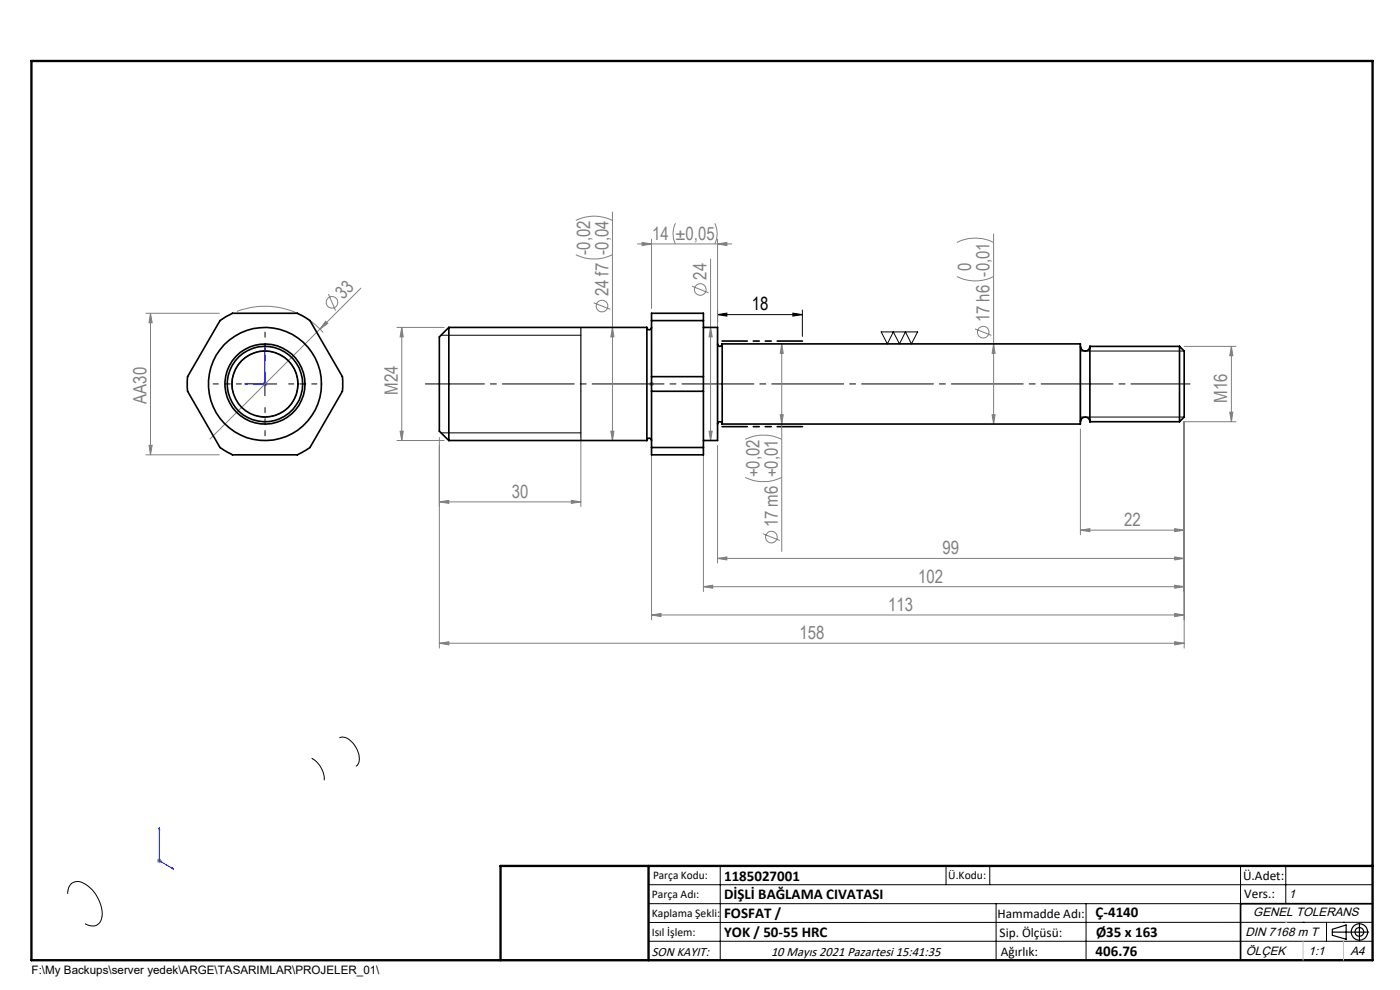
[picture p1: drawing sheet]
<svg xmlns="http://www.w3.org/2000/svg" width="297mm" height="210mm" viewBox="0 0 297 210" stroke-linecap="round" stroke-linejoin="round" font-family="sans-serif">
<g fill="none" stroke="#808080" stroke-width=".21">
<path d="M122.2 54a8.6 8.6 0 0 0 7.7 0M122.2 46.8a8.6 8.6 0 0 1 7.7 0M129.9 45v48.4M135.2 51.7h20M136.2 51.4l2 .3-2 .4zM138.2 50.8v14.7M143.3 47.4a4.8 4.8 0 0 0 0 4.3M150.7 55v38.4M151.6 47.4a4.8 4.8 0 0 1 0 4.3M152.2 51.7l2-.3v.7zM152.2 50.8v41.7M203 58.7a8.6 8.6 0 0 0 7.8 0"/>
<path d="M203 51.4a8.6 8.6 0 0 1 7.8 0M210.8 49.6v40.3M30.9 66.5h15.6M31.9 66.5v30M31.9 66.5l.4 2h-.7zM50.3 66.1a16.5 16.5 0 0 1 18.2 4.4M69.1 68.1l.4 .5-1.6 1.2zM69.7 62.4l1.5 3.5M76.6 61.1l-32 32M84.2 69.5h10M85.2 69.5v23.9M85.2 69.5l.3 2h-.6z"/>
<path d="M125.9 64.2l3.6 1.4M129.9 69.5l.3 2h-.6zM146.8 60.7l3.5 1.4M150.7 69.5l.4 2h-.7zM165.8 72.9v44.1M165.8 72.9l.4 2.1h-.7zM206.8 69.8l3.5 1.3M210.8 72.9l.3 2.1h-.6zM251.2 73.5h11M261.2 73.5v16M261.2 73.5l.3 2h-.6zM30.9 96.5h15.6"/>
<path d="M31.6 94.5h.7l-.4 2zM55.7 81.4h1M55.8 81.1l.8 .7M56.2 81v1M56.6 81.1l-.8 .7M84.2 93.4h10M84.9 91.5h.6l-.3 1.9zM93.2 92.8v44.7M123.2 92.8v14.6M129.6 91.5h.6l-.3 1.9zM137.7 81.4h1M137.9 81.1l.7 .7"/>
<path d="M138.2 95.9v35.6M138.2 81v1M138.6 81.1l-.7 .7M149.2 95.9v29.6M150.4 91.5h.7l-.4 1.9zM152.2 94.5v24.9M158.1 93.2a9 9 0 0 1 7.7 0M165.5 88h.7l-.4 1.9zM210.5 88h.6l-.3 1.9zM229.2 91v22.4M260.9 87.4h.6l-.3 2.1zM262.2 89.5h-11v48"/>
<path d="M93.2 106.5l2-.4v.7zM93.2 106.5h30M121.2 106.1l2 .4-2 .3zM152.2 118.5l2-.4v.7zM152.2 118.5h99M158.1 101.3a9 9 0 0 0 7.7 0M161.9 113.2l3.5 1.4M229.2 112.5l2-.4v.7zM229.2 112.5h22M249.2 112.1l2 .4-2 .3zM249.2 118.1l2 .4-2 .3zM93.2 136.4l2-.3v.7z"/>
<path d="M93.2 136.4h158M138.2 130.4l2-.3v.7zM138.2 130.4h113M149.2 124.5l2-.4v.7zM149.2 124.5h102M249.2 124.1l2 .4-2 .3zM249.2 130.1l2 .3-2 .4zM249.2 136.1l2 .3-2 .4zM33.3 182.6h1M33.4 182.2l.7 .7M33.8 182.1v1M34.1 182.2l-.7 .7"/>
<circle cx="70.4" cy="64.2" r="1.23"/>
<circle cx="127.7" cy="64.9" r="1.23"/>
<circle cx="148.6" cy="61.4" r="1.24"/>
<circle cx="208.6" cy="70.5" r="1.22"/>
<circle cx="163.6" cy="113.9" r="1.23"/>
</g>
<g fill="none" stroke="#000" stroke-width=".21">
<path d="M56.2 78.9v5.1M93.6 71.1h29.6M152.2 66.7l2-.3v.7zM152.2 65.7v2.8M152.2 66.7h18M168.2 66.4l2 .3-2 .4zM170.2 65.7v5.7M186.9 70.4h7.8l-1.3 2.5-1.3-2.5-1.3 2.5-1.3-2.5-1.3 2.5zM229.2 74.5h22M49.5 83.3a7 7 0 0 1 6.1-8.8 7 7 0 0 1 7.6 7.6 7 7 0 0 1-8.8 6.1M53.7 81.4h5M93.6 91.8h29.6"/>
<path d="M229.2 88.5h22M72 156.5a2.47 2.47 0 0 1 2.9 1.1 4.3 4.3 0 0 1 1.1 4.5l-.5 .5M66.2 160.9a5.4 5.4 0 0 1 2.6 4.5M14.4 189.6a2.25 2.25 0 0 1 1.1-2.4 2.25 2.25 0 0 1 2.6 .4 7.6 7.6 0 0 1 3.5 7.2 2 2 0 0 1-3 1.4l-.6-.3M137.6 187.7h153.6M137.6 191.7h153.6M137.6 199.7h153.6M152.8 183.7v20M200.7 183.7v4M210 183.7v4M211.3 191.7v12M230.4 191.7v12"/>
<path d="M263.2 183.7v20M272.8 183.7v8M276.4 195.6h.1M281.4 195.6v4.1M285 195.6h.1M291.2 195.6l-153.6 .1"/>
</g>
<g fill="none" stroke="#000" stroke-width=".25">
<path d="M123.2 69.5v23.9M229.2 73.5v16M282.6 197.7h7.8M282.6 197.1l3-.9v3l-3-.8zM288.4 195.8v3.8M106.2 203.7h185"/>
<circle cx="288.4" cy="197.7" r="1.74"/>
<circle cx="288.4" cy="197.7" r=".93"/>
</g>
<path d="M56.2 72.9l.1 .4h-.2zM56.2 72.9v8.5h-4.3M138.2 72.9v.4v-.4M138.2 72.9v8.5M51.9 81.4l.5-.1v.3zM138.2 81.3v.3zM138.2 81.4h.1M33.8 175.6l.1 .4-.2-.1zM33.8 175.6v7l3 1.8M36.5 184.1l.3 .3-.3-.2z" fill="none" stroke="#00f" stroke-width=".21"/>
<path d="M56.2 76.4v-6M51.2 81.4h-6M56.2 86.4v6M61.2 81.4h6" fill="none" stroke="#000" stroke-width=".21" stroke-dasharray="15.2 1.3 1.3 1.3" stroke-dashoffset="14.1"/>
<path d="M252.5 81.4h-162.3" fill="none" stroke="#000" stroke-width=".21" stroke-dasharray="15.2 1.3 1.3 1.3" stroke-dashoffset="2.7"/>
<path d="M291.2 191.7h-28v12" fill="none" stroke="#000" stroke-width=".35"/>
<path d="M153.2 72.3h17M153.2 90.5h17" fill="none" stroke="#000" stroke-width=".35" stroke-dasharray="6.3 1.3 1.3 1.3 1.3 1.3" stroke-dashoffset="1"/>
<path d="M6.7 12.9h284.5v190.8h-284.5zM137.6 183.7v20M291.2 183.7h-185v20" fill="none" stroke="#000" stroke-width=".5"/>
<path d="M276.4 199.7v4M285 199.7v4" fill="none" stroke="#c0c0c0" stroke-width=".21"/>
<path d="M272.8 195.6h.1" fill="none" stroke="#c0c0c0" stroke-width=".25"/>
<path d="M168.2 66.4l2 .3-2 .4zM152.2 66.7l2-.3v.7z" fill="#000"/>
<g fill="#00f">
<path d="M36.5 184.1l.3 .3-.3-.2zM33.8 175.6l.1 .4-.2-.1zM51.9 81.4l.5 .2v-.3zM56.2 72.9l-.1 .4h.2z"/>
<path d="M138.2 81.3v.3zM138.2 72.9v.4z"/>
</g>
<g fill="#808080">
<path d="M69.1 68.1l.4 .5-1.6 1.2z"/>
<path d="M249.2 112.1l2 .4-2 .3zM229.2 112.5l2-.4v.7zM249.2 118.1l2 .4-2 .3zM152.2 118.5l2-.4v.7zM249.2 124.1l2 .4-2 .3zM149.2 124.5l2-.4v.7zM249.2 130.1l2 .3-2 .4zM138.2 130.4l2-.3v.7zM249.2 136.1l2 .3-2 .4zM93.2 136.4l2-.3v.7zM152.2 51.7l2-.3v.7zM136.2 51.4l2 .3-2 .4z"/>
<path d="M93.2 106.5l2-.4v.7zM121.2 106.1l2 .4-2 .3z"/>
<path d="M260.9 87.4h.6l-.3 2.1zM261.2 73.5l.3 2h-.6zM165.5 88h.7l-.4 1.9zM165.8 72.9l.4 2.1h-.7z"/>
<path d="M31.9 66.5l.4 2h-.7zM31.6 94.5h.7l-.4 2zM210.8 72.9l.3 2.1h-.6zM210.5 88h.6l-.3 1.9zM85.2 69.5l.3 2h-.6zM84.9 91.5h.6l-.3 1.9zM129.9 69.5l.3 2h-.6zM129.6 91.5h.6l-.3 1.9zM150.7 69.5l.4 2h-.7zM150.4 91.5h.7l-.4 1.9z"/>
</g>
<g fill="none" stroke="#000" stroke-width=".35">
<path d="M46.7 68l2.6-1.5h13.8l2.7 1.5 6.8 11.9 .1 .8-.1 2.3-6.8 11.9-2.7 1.6h-13.8l-2.6-1.6-6.9-11.9-.1-.8 .1-2.3zM95.2 69.5l-2 2v20l2 1.9M95.2 69.5v23.9M95.2 69.5h42M137.2 69.5a.49 .49 0 0 0 .5 .4 .49 .49 0 0 0 .5-.4M137.2 69.5v23.9M138.2 79.9v3.1M138.2 68v-1.5h11v1.5M138.2 79.9h11M138.2 68v11.9M138.2 68h11M149.2 79.9v3.1"/>
<path d="M149.2 69.5h3v23.9h-3M149.2 68v11.9M152.2 72.9a.5 .5 0 0 0 .5 .6 .5 .5 0 0 0 .5-.6M153.2 72.9v17M153.2 72.9h76v17h-76M229.2 73.5a1.01 1.01 0 0 0 1 1 1.01 1.01 0 0 0 1-1M231.2 73.5v16M231.2 73.5h19M250.2 73.5v16M250.2 73.5l1 1v14l-1 1M95.2 93.4h42M137.2 93.4a.49 .49 0 0 1 .5-.5 .49 .49 0 0 1 .5 .5"/>
<path d="M138.2 94.9v1.6h11v-1.6M138.2 83h11M138.2 94.9h11M138.2 83v11.9M149.2 83v11.9M152.2 89.9a.49 .49 0 0 1 .5-.4 .49 .49 0 0 1 .5 .4M229.2 89.5a1.01 1.01 0 0 1 1-1 1.01 1.01 0 0 1 1 1M231.2 89.5h19"/>
<circle cx="56.2" cy="81.5" r="12"/>
<circle cx="56.2" cy="81.5" r="8"/>
<circle cx="56.2" cy="81.5" r="8.5"/>
<circle cx="56.2" cy="81.5" r="7"/>
</g>
<g font-size="3.9" fill="#808080">
<text x="138.4" y="50.9">14 ±0,05</text>
<text x="125.2" y="54" transform="rotate(-90 125.2 54)">-0,02</text>
<text x="149.9" y="59.4" transform="rotate(-90 149.9 59.4)">24</text>
<text x="206.1" y="57.6" transform="rotate(-90 206.1 57.6)">0</text>
<text x="72.8" y="63.6" transform="rotate(-45 72.8 63.6)">33</text>
<text x="129.1" y="62.9" transform="rotate(-90 129.1 62.9)">24 f7 -0,04</text>
<text x="209.9" y="68.4" transform="rotate(-90 209.9 68.4)">17 h6 -0,01</text>
<text x="84.4" y="83.7" transform="rotate(-90 84.4 83.7)">M24</text>
<text x="31.1" y="85.7" transform="rotate(-90 31.1 85.7)">AA30</text>
<text x="260.4" y="85.5" transform="rotate(-90 260.4 85.5)">M16</text>
<text x="161.1" y="101.2" transform="rotate(-90 161.1 101.2)">+0,02</text>
<text x="108.6" y="105.6">30</text>
<text x="165" y="111.9" transform="rotate(-90 165 111.9)">17 m6 +0,01</text>
<text x="238.5" y="111.6">22</text>
<text x="200" y="117.6">99</text>
<text x="194.8" y="123.6">102</text>
<text x="188.4" y="129.6">113</text>
<text x="169.6" y="135.6">158</text>
</g>
<text font-size="3.9" x="159.5" y="65.9">18</text>
<g font-size="3.2">
<text x="153.6" y="190.8">DİŞLİ BAĞLAMA CIVATASI</text>
<text x="153.6" y="186.8">1185027001</text>
<text x="153.6" y="194.8">FOSFAT /</text>
<text x="232.4" y="194.5">Ç-4140</text>
<text x="153.6" y="198.8">YOK / 50-55 HRC</text>
<text x="232.4" y="202.8">406.76</text>
<text x="232.5" y="198.8">Ø35 x 163</text>
</g>
<g font-size="2.8">
<text x="263.7" y="186.7">Ü.Adet:</text>
<text x="263.9" y="190.5">Vers.:</text>
<text x="211.6" y="194.8">Hammadde Adı:</text>
<text x="138.3" y="202.8">SON KAYIT:</text>
<text x="163.6" y="202.8">10 Mayıs 2021 Pazartesi 15:41:35</text>
<text x="212.1" y="198.7">Sip. Ölçüsü:</text>
<text x="212.3" y="202.7">Ağırlık:</text>
</g>
<g font-size="2.6">
<text x="273.4" y="190.4">1</text>
<text x="265.9" y="194.4">GENEL TOLERANS</text>
<text x="264.2" y="198.5">DIN 7168 m T</text>
<text x="264.3" y="202.6">ÖLÇEK</text>
<text x="277.6" y="202.6">1:1</text>
<text x="286.5" y="202.6">A4</text>
</g>
<g font-size="2.5">
<text x="138.3" y="190.5">Parça Adı:</text>
<text x="138.5" y="186.5">Parça Kodu:</text>
<text x="201.2" y="186.5">Ü.Kodu:</text>
<text x="138.3" y="194.5">Kaplama Şekli:</text>
<text x="138.3" y="198.6">Isıl İşlem:</text>
<text x="6.7" y="206.7">F:\My Backups\server yedek\ARGE\TASARIMLAR\PROJELER_01\</text>
</g>
</svg>
